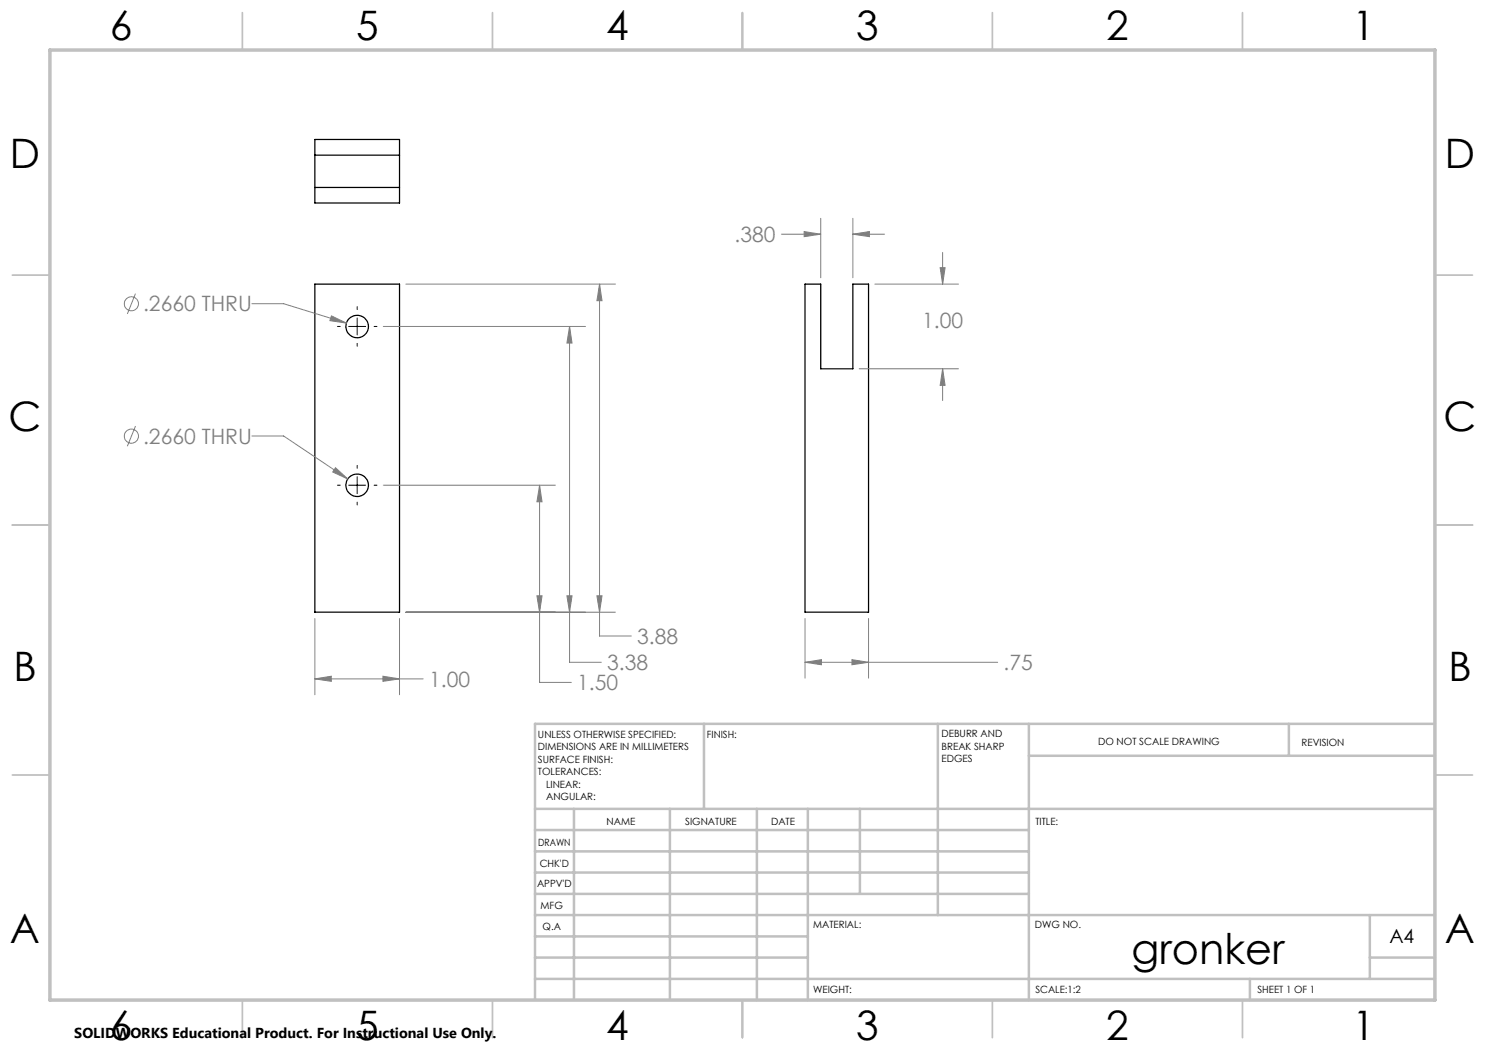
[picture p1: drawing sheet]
<svg xmlns="http://www.w3.org/2000/svg" width="297mm" height="210mm" viewBox="0 0 297 210" stroke-linecap="round" stroke-linejoin="round" font-family="sans-serif">
<g fill="none" stroke="#000" stroke-width=".25">
<path d="M63 27.9h16.9v12.7h-16.9zM63 31h16.9M63 37.5h16.9M63 56.8h16.9v65.6h-16.9zM161 56.8h3.1v17h6.5v-17h3.1v65.6h-12.7z"/>
<circle cx="71.5" cy="65.3" r="2.25"/>
<circle cx="71.5" cy="97.1" r="2.25"/>
</g>
<g fill="none" stroke="#808080" stroke-width=".2">
<path d="M27.1 58.7l-1.6 4.1M81.2 56.8h41.9M119.9 56.8l.5 3.3h-1zM119.9 56.8v70.4h6.4M156.3 46.8h7.8M160.8 46.3l3.3 .5-3.3 .5zM164.1 43.7v11.9M170.6 46.8l3.3-.5v1zM170.6 43.7v11.9M170.6 46.8h6.3M175 56.8h16.7M188 53.5h1l-.5 3.3z"/>
<path d="M188.5 50.5v6.3M50.4 60.7h6.3l12.6 3.9M66.3 63.2l3 1.4-3.3-.5zM76.7 65.3h40.4M113.9 65.3l.5 3.3h-1zM113.9 65.3v67.2h6.4M171.8 73.8h19.9M188.5 73.8l.5 3.3h-1zM188.5 73.8v6.3M27.1 85.2l-1.6 4M50.4 87.2h6.3l12.9 8.6M67.1 93.5l2.5 2.3-3.1-1.4z"/>
<path d="M76.7 97h34.4M107.9 97l.5 3.4h-1zM107.9 97v39.5h6.4M107.4 119.2h1l-.5 3.2zM113.4 119.2h1l-.5 3.2zM119.4 119.2h1l-.5 3.2zM63 135.8l3.3-.6v1.1zM63 123.7v15.3M63 135.8h21.6M76.6 135.2l3.3 .6-3.3 .5zM79.9 123.7v15.3M81.2 122.4h41.9"/>
<path d="M161 132.5l3.3-.6v1.1zM161 132.5h38.5M161 123.7v11.9M170.4 131.9l3.3 .6-3.3 .5zM173.7 123.7v11.9"/>
<circle cx="26.3" cy="60.7" r="1.41"/>
<circle cx="26.3" cy="87.2" r="1.41"/>
</g>
<path d="M67.5 65.3h.6M69.7 65.3h3.4M71.4 61.3v.6M71.4 63.6v3.4M71.4 68.7v.5M74.8 65.3h.6M67.5 97h.6M69.7 97h3.4M71.4 93.1v.6M71.4 95.3v3.4M74.8 97h.6M71.4 100.4v.6" fill="none" stroke="#000" stroke-width=".2"/>
<g fill="none" stroke="#c0c0c0" stroke-width=".35">
<path d="M48.5 2.5v7.5M98.5 2.5v7.5M148.5 2.5v7.5M198.5 2.5v7.5M248.5 2.5v7.5M2.5 55h7.5M287 55h7.5M2.5 105h7.5M287 105h7.5M2.5 155h7.5M287 155h7.5M48.5 200v7.5"/>
<path d="M98.5 200v7.5M148.5 200v7.5M198.5 200v7.5M248.5 200v7.5"/>
</g>
<g fill="none" stroke="#c0c0c0" stroke-width=".5">
<path d="M140.8 144.8v17M187.6 144.8v38.2M205.8 144.8v55.2M205.8 151.2h81.2M257.8 144.8v6.4M287 144.8h-180v55.2M107 161.8h180M107 178.8h98.8M107 174.5h98.8M107 170.3h98.8M107 166h98.8M114.8 161.8v38.2"/>
<path d="M134 161.8v38.2M151.4 161.8v38.2M161.6 161.8v38.2M172 161.8v17M107 195.8h180M107 191.5h54.6M107 187.3h54.6M107 183h180M250 195.8v4.2M274 191.5h13M274 183v12.8"/>
</g>
<path d="M10 10h277v190h-277z" fill="none" stroke="#c0c0c0" stroke-width=".7"/>
<path d="M113.9 65.3l.5 3.3h-1zM113.4 119.2h1l-.5 3.2zM107.4 119.2h1l-.5 3.2zM107.9 97l.5 3.4h-1zM119.4 119.2h1l-.5 3.2zM119.9 56.8l.5 3.3h-1zM63 135.8l3.3-.6v1.1zM76.6 135.2l3.3 .6-3.3 .5zM66.3 63.2l-.3 .9 3.3 .5zM67.1 93.5l-.6 .9 3.1 1.4zM160.8 46.3l3.3 .5-3.3 .5zM170.6 46.8l3.3-.5v1zM188 53.5h1l-.5 3.3zM188.5 73.8l.5 3.3h-1zM161 132.5l3.3-.6v1.1zM170.4 131.9l3.3 .6-3.3 .5z" fill="#808080"/>
<text font-size="8.5" x="226.3" y="192.7">gronker</text>
<g font-size="8.1">
<text x="22" y="8">6</text>
<text x="71.2" y="8">5</text>
<text x="121.2" y="8">4</text>
<text x="171.3" y="8">3</text>
<text x="221.3" y="8">2</text>
<text x="270.5" y="8">1</text>
<text x="2" y="33.6">D</text>
<text x="289" y="33.6">D</text>
<text x="1.7" y="86.1">C</text>
<text x="288.7" y="86.1">C</text>
<text x="2.7" y="136.1">B</text>
<text x="289.7" y="136.1">B</text>
<text x="2" y="188.6">A</text>
<text x="289" y="188.6">A</text>
<text x="22" y="208">6</text>
<text x="71.2" y="208">5</text>
<text x="121.2" y="208">4</text>
<text x="171.3" y="208">3</text>
<text x="221.3" y="208">2</text>
<text x="270.5" y="208">1</text>
</g>
<g font-size="4.2" fill="#808080">
<text x="146.9" y="48.4">.380</text>
<text x="28.6" y="62.3">.2660 THRU</text>
<text x="184.4" y="65.5">1.00</text>
<text x="28.6" y="88.8">.2660 THRU</text>
<text x="127.4" y="128.8">3.88</text>
<text x="85.8" y="137.3">1.00</text>
<text x="121.4" y="134">3.38</text>
<text x="200.7" y="134">.75</text>
<text x="115.4" y="138">1.50</text>
</g>
<text font-size="3.9" x="277.9" y="188.5">A4</text>
<text font-size="2.9" x="14.9" y="207.6">SOLIDWORKS Educational Product. For Instructional Use Only.</text>
<g font-size="2">
<text x="107.6" y="147.6">UNLESS OTHERWISE SPECIFIED:</text>
<text x="141.4" y="147.6">FINISH:</text>
<text x="188.3" y="147.5">DEBURR AND</text>
<text x="188.3" y="150">BREAK SHARP</text>
<text x="219.6" y="149">DO NOT SCALE DRAWING</text>
<text x="260.3" y="149.2">REVISION</text>
<text x="107.6" y="150.1">DIMENSIONS ARE IN MILLIMETERS</text>
<text x="107.6" y="152.6">SURFACE FINISH:</text>
<text x="107.6" y="155.1">TOLERANCES:</text>
<text x="188.3" y="152.5">EDGES</text>
<text x="109.2" y="157.6">LINEAR:</text>
<text x="109.2" y="160.1">ANGULAR:</text>
<text x="121.3" y="165">NAME</text>
<text x="137" y="164.9">SIGNATURE</text>
<text x="154.2" y="164.9">DATE</text>
<text x="207.1" y="164.9">TITLE:</text>
<text x="107.6" y="169.1">DRAWN</text>
<text x="107.9" y="173.3">CHK'D</text>
<text x="107.4" y="177.4">APPV'D</text>
<text x="108.1" y="181.8">MFG</text>
<text x="108.5" y="186">Q.A</text>
<text x="162.6" y="185.5">MATERIAL:</text>
<text x="207" y="185.5">DWG NO.</text>
<text x="162.6" y="198.5">WEIGHT:</text>
<text x="207.1" y="198.6">SCALE:1:2</text>
<text x="251.5" y="198.6">SHEET 1 OF 1</text>
</g>
</svg>
